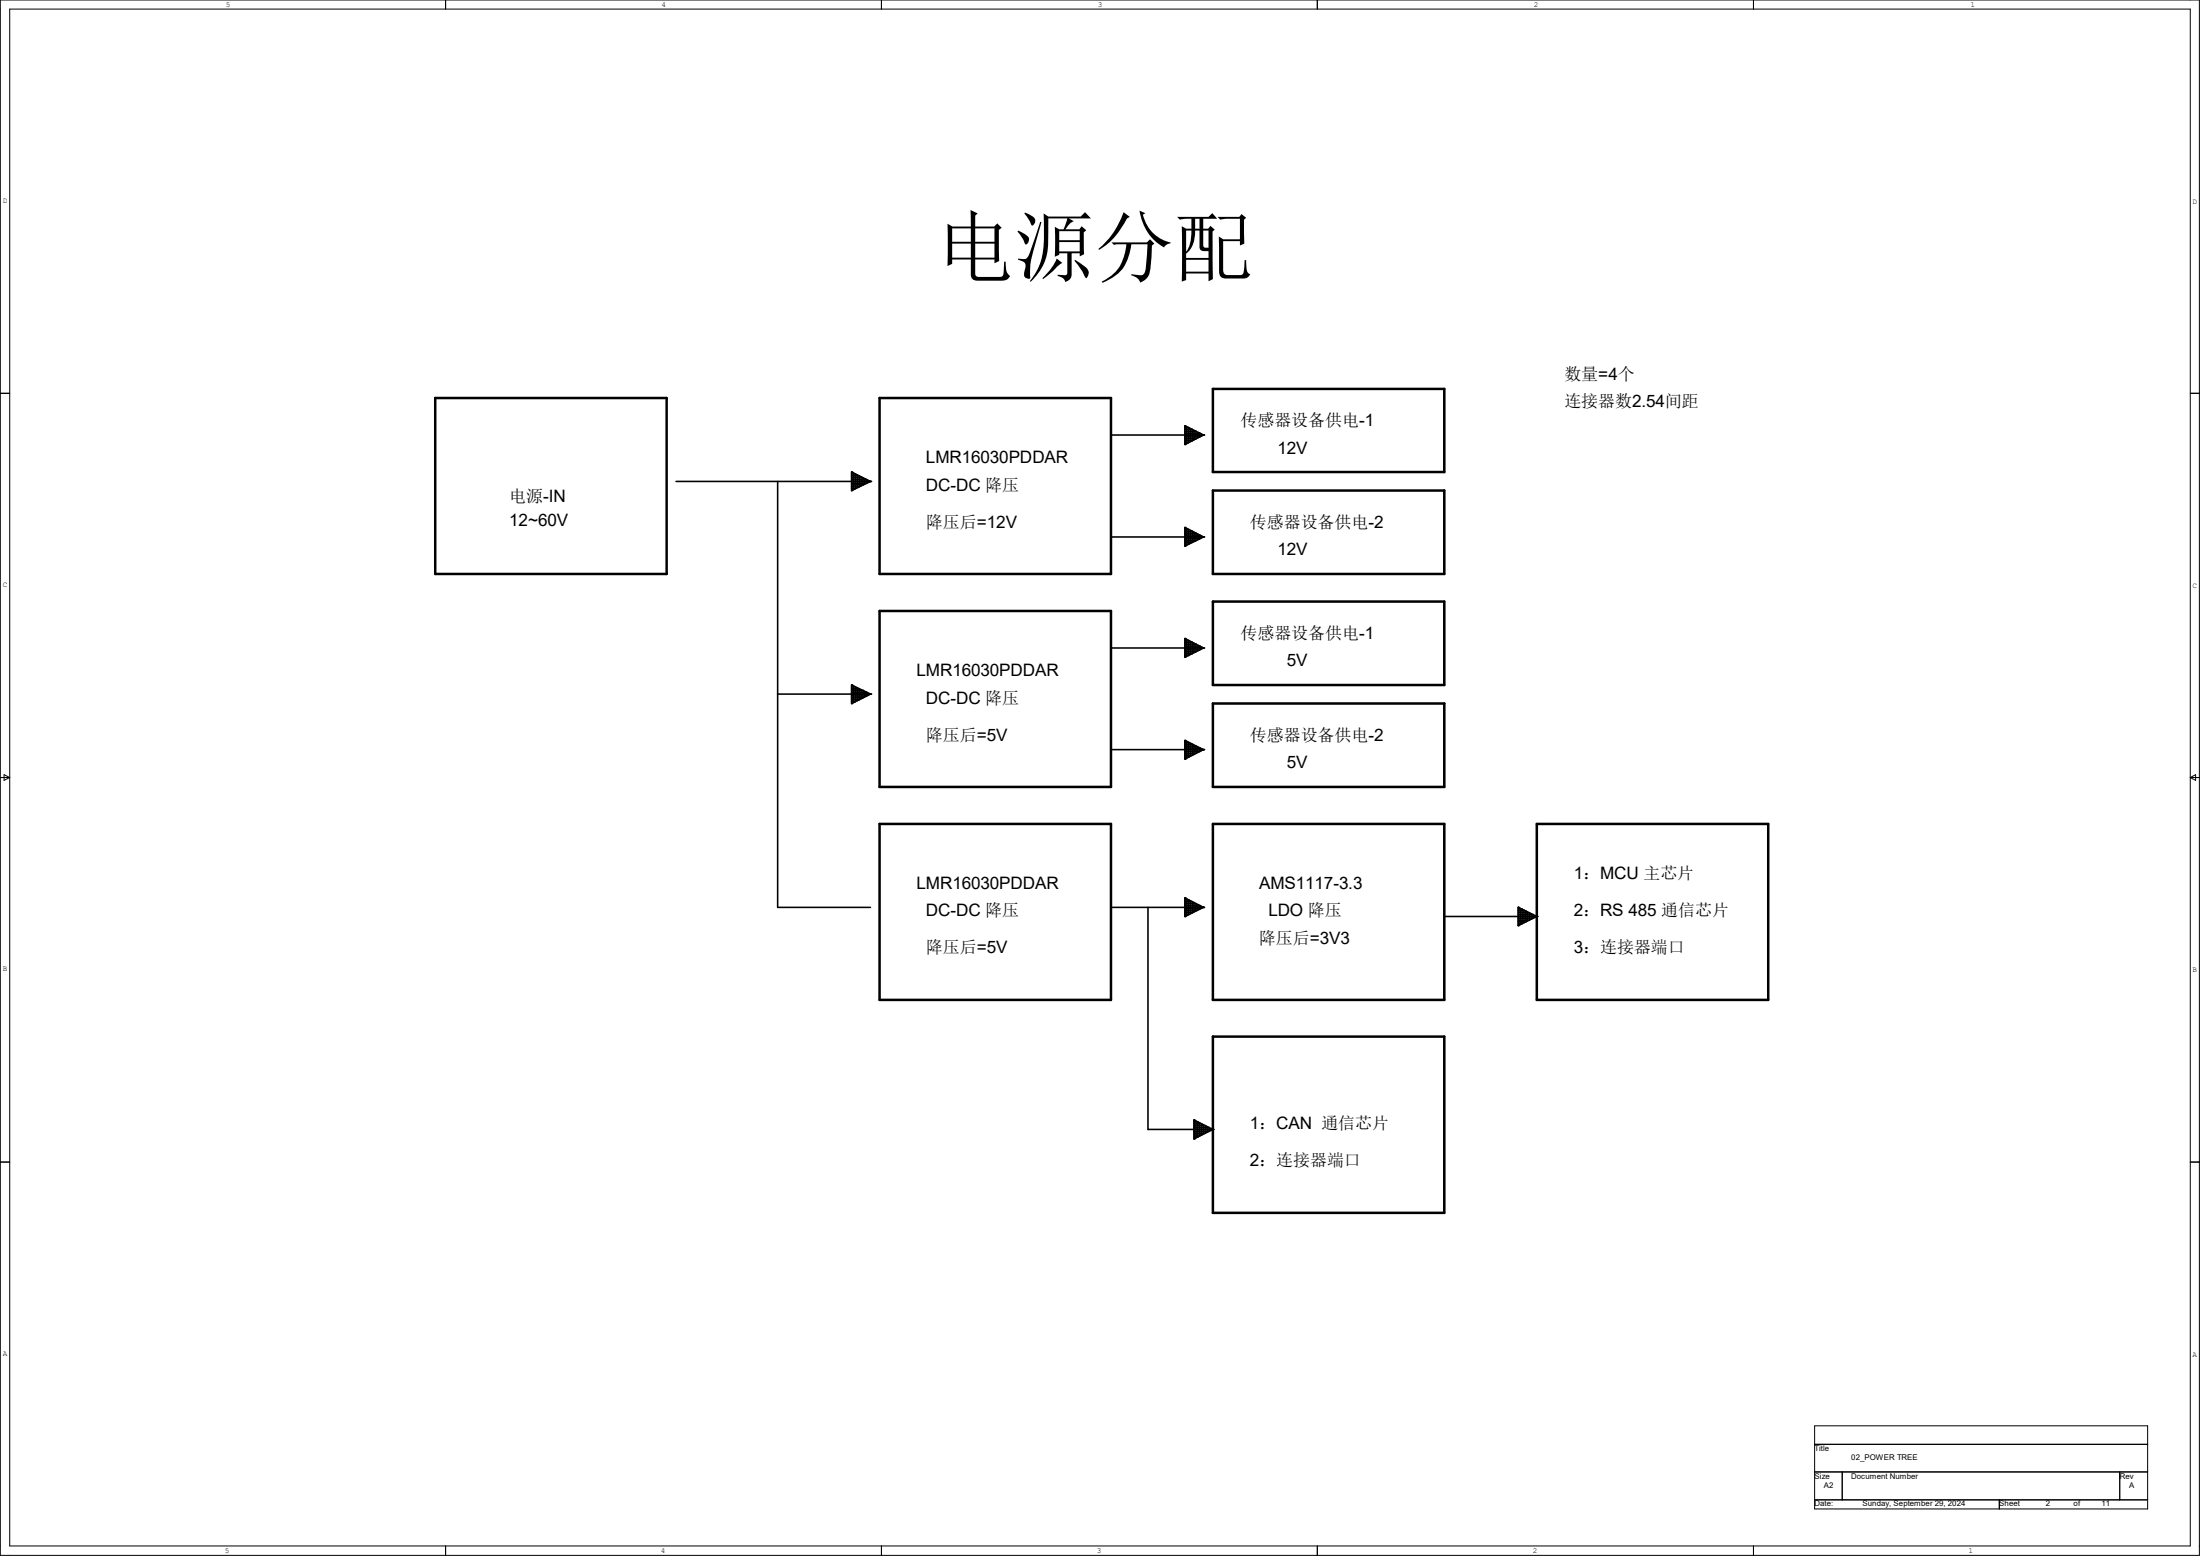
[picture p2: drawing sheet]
<svg xmlns="http://www.w3.org/2000/svg" width="297mm" height="210mm" viewBox="0 0 297 210" stroke-linecap="round" stroke-linejoin="round" font-family="sans-serif">
<g fill="none" stroke="#000" stroke-width=".21">
<path d="M150 58.7h12.5M160 60h.1M160 57.5h.1M160 57.5l2.5 1.2M160 57.5v2.5M160 57.7h.5v2h-.5M160 58h1v1.5h-1M160 58.5h2M160 58.2h1.5M160.2 57.6v2.3M160.7 57.8v1.8M161.2 58.1v1.3"/>
<path d="M161.5 58.2v1h-1.5M161.7 58.3v.8M162 58.5v.5h-2M162.2 58.6v.2M162.5 58.7h.1M162.5 58.7l-2.5 1.3M91.3 65h26.2M105 65v57.5h12.5M115 66.2h.1M115 63.7h.1M115 63.7l2.5 1.3M115 63.7v2.5"/>
<path d="M115 64h.5v2h-.5M115 64.2h1v1.5h-1M115 64.5h1.5v.9h-1.5M115 64.7h2v.5h-2M115.2 63.8v2.3M115.7 64.1v1.7M116.2 64.3v1.3M116.8 64.6v.7M117.3 64.9v.2M117.5 65h.1M117.5 65l-2.5 1.2M150 72.5h12.5"/>
<path d="M160 73.7h.1M160 71.2h.1M160 71.2v2.5M160 71.5h.5v1.9h-.5M160 71.7h1v1.5h-1M160 71.2l2.5 1.3M160 72.2h2M160 72h1.5M160.2 71.3v2.3M160.7 71.6v1.7M161.2 71.8v1.3M161.5 72v1h-1.5"/>
<path d="M161.7 72.1v.8M162 72.2v.5h-2M162.2 72.3v.3M162.5 72.5h.1M162.5 72.5l-2.5 1.2M105 93.7h12.5M115 95h.1M115 92.5h.1M115 92.5v2.5M115 92.7h.5v2h-.5M115 93h1v1.4h-1M115 93.2h1.5v1h-1.5"/>
<path d="M115 93.4h2v.5h-2M115 92.5l2.5 1.2M115.2 92.6v2.2M115.7 92.8v1.8M116.2 93.1v1.2M116.8 93.3v.8M117.3 93.6v.2M117.5 93.7h.1M117.5 93.7l-2.5 1.3M150 87.5h12.5M160 88.7h.1M160 86.2h.1"/>
<path d="M160 99.9h.1M160 86.2v2.5M160 99.9v2.5M160 86.4h.5v2.1h-.5M160 86.7h1v1.5h-1M160 86.2l2.5 1.3M160 87.2h2M160 87h1.5M160 99.9l2.5 1.3M160.2 86.3v2.3M160.7 86.6v1.7M161.2 86.8v1.3"/>
<path d="M161.5 87v1h-1.5M161.7 87.1v.7M162 87.2v.5h-2M162.2 87.3v.3M162.5 87.5h.1M162.5 87.5l-2.5 1.2M150 101.2h12.5M160 102.4h.1M160 100.2h.5v2h-.5M160 100.5h1v1.4h-1M160 101h2M160 100.7h1.5"/>
<path d="M160.2 100.1v2.2M160.7 100.3v1.8M161.2 100.6v1.2M161.5 100.7v1h-1.5M161.7 100.8v.8M162 101v.4h-2M162.2 101v.3M162.5 101.2h.1M162.5 101.2l-2.5 1.2M150 122.5h12.5M155 122.5v29.9h8.7M160 123.7h.1"/>
<path d="M160 121.2h.1M160 121.2v2.5M160 121.5h.5v1.9h-.5M160 121.7h1v1.5h-1M160 121.2l2.5 1.3M160 122.2h2M160 122h1.5M160.2 121.3v2.3M160.7 121.6v1.7M161.2 121.8v1.3M161.5 122v.9h-1.5M161.7 122.1v.7"/>
<path d="M162 122.2v.5h-2M162.2 122.3v.3M162.5 122.5h.1M162.5 122.5l-2.5 1.2M195 123.7h12.5M205 124.9h.1M205 122.5h.1M205 123.4h2M205 123.2h1.5M205 122.9h1v1.5h-1M205 122.7h.5v2h-.5M205 122.5l2.5 1.2"/>
<path d="M205 122.5v2.4M205.2 122.6v2.2M205.7 122.8v1.7M206.2 123.1v1.2M206.5 123.2v1h-1.5M206.7 123.3v.8M207 123.4v.6h-2M207.2 123.6v.2M207.5 123.7h.1M207.5 123.7l-2.5 1.2M161.2 153.7h.1M161.2 151.2h.1"/>
<path d="M161.2 151.2v2.5M161.2 151.4h.5v2.1h-.5M161.2 151.7h1v1.5h-1M161.2 151.2l2.5 1.2M161.2 151.9h1.5v1.1h-1.5M161.2 152.2h2v.5h-2M161.5 151.3v2.3M162 151.6v1.7M162.5 151.8v1.3M163 152.1v.7M163.5 152.3v.3M163.7 152.4h.1"/>
<path d="M163.7 152.4l-2.5 1.3"/>
</g>
<path d="M58.8 53.7h31.2v23.8h-31.2zM118.7 53.7h31.3v23.8h-31.3zM163.7 52.5h31.3v11.2h-31.3zM163.7 66.2h31.3v11.3h-31.3zM118.7 82.5h31.3v23.7h-31.3zM163.7 81.2h31.3v11.3h-31.3zM163.7 95h31.3v11.2h-31.3zM118.7 111.2h31.3v23.8h-31.3zM163.7 111.2h31.3v23.8h-31.3zM207.5 111.2h31.2v23.8h-31.2zM163.7 139.9h31.3v23.8h-31.3z" fill="none" stroke="#000" stroke-width=".34"/>
<g fill="none" stroke="#000" stroke-width=".14">
<path d="M0 0h296.9v209.9h-296.9zM1.3 1.2h294.4v207.5h-294.4zM60.2 0v1.2M119 0v1.2M177.8 0v1.2M236.7 0v1.2M0 53.1h1.3M295.7 53.1h1.2M0 104.9h1.3M.6 104.6l.7 .3-.7 .4zM295.7 104.9h1.2M295.7 104.9l.7-.3v.7z"/>
<path d="M0 156.8h1.3M295.7 156.8h1.2M245 192.4h44.9v11.3h-44.9zM245 194.9h44.9M245 198.7h44.9M248.7 198.7v3.7M286.2 198.7v3.7M60.2 208.7v1.2M119 208.7v1.2M177.8 208.7v1.2M236.7 208.7v1.2M245 202.4h44.9"/>
<path d="M269.9 202.4v1.3"/>
</g>
<text font-size="10.8" x="126.2" y="37.1">电源分配</text>
<g font-size="2.3">
<text x="211.2" y="51.2">数量=4个</text>
<text x="167.5" y="57.5">传感器设备供电-1</text>
<text x="211.2" y="54.9">连接器数2.54间距</text>
<text x="125" y="62.4">LMR16030PDDAR</text>
<text x="172.5" y="61.2">12V</text>
<text x="68.7" y="67.7">电源-IN</text>
<text x="68.7" y="71">12~60V</text>
<text x="125" y="66.2">DC-DC 降压</text>
<text x="125" y="71.2">降压后=12V</text>
<text x="168.7" y="71.2">传感器设备供电-2</text>
<text x="172.5" y="75">12V</text>
<text x="167.5" y="86.2">传感器设备供电-1</text>
<text x="173.7" y="90">5V</text>
<text x="123.7" y="91.2">LMR16030PDDAR</text>
<text x="125" y="95">DC-DC 降压</text>
<text x="125" y="99.9">降压后=5V</text>
<text x="168.7" y="99.9">传感器设备供电-2</text>
<text x="173.7" y="103.7">5V</text>
<text x="123.7" y="119.9">LMR16030PDDAR</text>
<text x="170" y="119.9">AMS1117-3.3</text>
<text x="212.5" y="118.7">1：MCU 主芯片</text>
<text x="125" y="123.7">DC-DC 降压</text>
<text x="171.2" y="123.7">LDO 降压</text>
<text x="212.5" y="123.7">2：RS 485 通信芯片</text>
<text x="125" y="128.7">降压后=5V</text>
<text x="170" y="127.4">降压后=3V3</text>
<text x="212.5" y="128.7">3：连接器端口</text>
<text x="168.7" y="152.4">1：CAN 通信芯片</text>
<text x="168.7" y="157.4">2：连接器端口</text>
</g>
<g font-size="1.1">
<text x="245" y="195.8">Title</text>
<text x="249.9" y="197.1">02_POWER TREE</text>
<text x="245" y="203.3">Date:</text>
<text x="245" y="199.6">Size</text>
<text x="246.2" y="200.8">A2</text>
<text x="249.9" y="199.6">Document Number</text>
<text x="251.5" y="203.3">Sunday, September 29, 2024</text>
<text x="269.9" y="203.3">Sheet</text>
<text x="276.2" y="203.3">2</text>
<text x="280" y="203.3">of</text>
<text x="283.7" y="203.3">11</text>
<text x="286.2" y="199.6">Rev</text>
<text x="287.4" y="200.8">A</text>
</g>
<g font-size="1">
<text x="30.5" y=".9">5</text>
<text x="89.3" y=".9">4</text>
<text x="148.2" y=".9">3</text>
<text x="207.1" y=".9">2</text>
<text x="266" y=".9">1</text>
<text x=".4" y="27.4">D</text>
<text x="296" y="27.5">D</text>
<text x=".4" y="79.2">C</text>
<text x="296" y="79.4">C</text>
<text x=".4" y="131.1">B</text>
<text x="296" y="131.2">B</text>
<text x=".4" y="183">A</text>
<text x="296" y="183.1">A</text>
<text x="30.4" y="209.6">5</text>
<text x="89.2" y="209.6">4</text>
<text x="148.1" y="209.6">3</text>
<text x="206.9" y="209.6">2</text>
<text x="265.8" y="209.6">1</text>
</g>
</svg>
